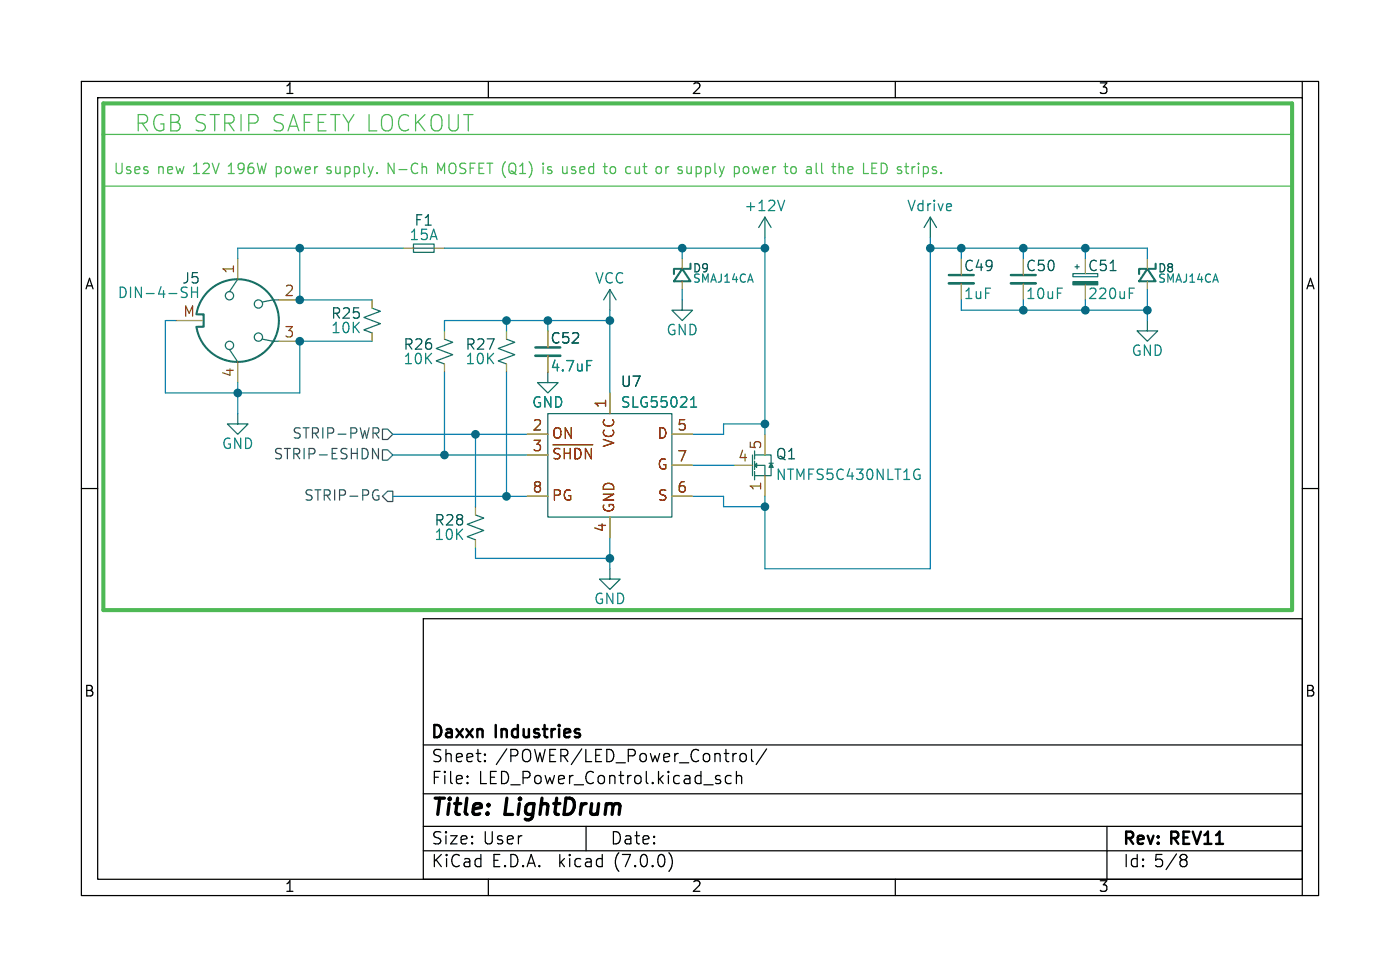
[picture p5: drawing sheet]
<svg xmlns="http://www.w3.org/2000/svg" width="172mm" height="120mm" viewBox="0 0 172 120" stroke-linecap="round" stroke-linejoin="round" font-family="sans-serif">
<g fill="none" stroke="#000" stroke-width=".15">
<path d="M10 10h152v100h-152zM12 12h148v96h-148zM60 10v2M110 10v2M160 10v2M10 60h2M160 60h2M52 76h108v32h-108zM52 97.5h108M52 91.5h108M57.4 96.1l.1 .1h-.1M57.4 95.3l.1 .1-.1 .1"/>
<path d="M59.6 93.4l.1 .1h-.1M59.6 92.6l.1 .1-.1 .1M88.1 95.7l.4 .1 .1 .2-.3 .2h-.2M88.1 95.2l.4 .1M89.8 95.3l-.4-.1-.3 .3v.5l.2 .2h.1h.4M90.3 92.5h.2M90.5 95.4a.37 .37 0 0 1 .6 .1v.7M90.5 94.7v1.5M91 92.7a.41 .41 0 0 1 .4-.2 .41 .41 0 0 1 .3 .3v.5a.41 .41 0 0 1-.4 .3 .41 .41 0 0 1-.4-.3zM92.3 92v1.3l.3 .2M94.2 92l-1.3 1.9M52 104.5h108"/>
<path d="M52 101.5h108M60 108v2M72 101.5v3M82.2 104.7a1.72 1.72 0 0 1 0 2.3M110 108v2M136 101.5v6.5M145.3 105.6h.3M145.6 104.9l.2 .3v.2l-.2 .2M145.6 105.6l.2 .3v.3l-.2 .2h-.3M160 108v2"/>
</g>
<g fill="none" stroke="#187164" stroke-width=".15">
<path d="M29.2 34.3l-1 1.5M34.3 36.8h-.8l-1.2 .3M45.7 37.8l1 .4-2 .8 2 .8-2 .7 1 .4M50.8 30h2.5v1h-2.5zM50.8 30.5h2.5M74.9 35.6l-.7 1.2M74.9 35.6v2.5M74.9 35.6l.8 1.2M83.8 36.8v1.3h1.3l-1.3 1.3-1.3-1.3h1.3M94 26.7l-.8 1.2M94 26.7v2.5M94 26.7l.7 1.2"/>
<path d="M114.3 26.7l-.8 1.2M114.3 26.7v2.5M114.3 26.7l.8 1.2M131.8 33.6h3.1v.4h-3.1zM132.1 32.8h.5M132.3 32.5v.5M141 39.4v1.2h1.2l-1.2 1.3-1.3-1.3h1.3M28.2 42.9l1 1.5M29.2 50.8v1.3h1.3l-1.3 1.2-1.3-1.2h1.3M32.3 41.7l1.2 .2h.8M54.6 41.7l1 .3-2 .8 2 .8-2 .7 1 .4M62.2 41.7l1 .3-2 .8 2 .8-2 .7 1 .4"/>
<path d="M67.3 50.8h15.2v12.7h-15.2zM67.3 45.7v1.3h1.3l-1.3 1.3-1.3-1.3h1.3M92.5 55.9v2.5M92.7 58.4h1.3M92.7 55.9h2v2.5h-.7M92.7 57.1h1.3v1.3M92.7 57.1l.3-.2v.5zM92.7 55.4v1M92.7 56.6v1.1M92.7 57.9v1M94.5 56.9h.5M58.4 63.2l1 .4-2 .8 2 .8-2 .7 1 .4"/>
<path d="M74.9 69.8v1.3h1.3l-1.3 1.3-1.2-1.3h1.2"/>
<circle cx="28.2" cy="36.3" r=".51"/>
<circle cx="31.8" cy="37.3" r=".51"/>
<circle cx="28.2" cy="42.4" r=".51"/>
<circle cx="31.8" cy="41.4" r=".51"/>
</g>
<g fill="none" stroke="#a0a006" stroke-width=".15">
<path d="M21.6 39.4h3.3M29.2 31.7v2.6M34.3 36.8h2.5M45.7 36.8v1M49.5 30.5h1.3M53.3 30.5h1.3M83.8 31.7v1.3M83.8 34.6v1M118.1 34.8v2M125.7 34.8v2M133.3 35v1.8M141 31.7v1.3"/>
<path d="M141 34.6v1M29.2 44.4v2.6M34.3 41.9h2.5M45.7 40.9v1M54.6 40.6v1.1M54.6 44.7v1M62.2 40.6v1.1M62.2 44.7v1M64.8 53.3h2.5M64.8 55.9h2.5M67.3 43.7v2M74.9 48.3v2.5"/>
<path d="M82.5 53.3h2.6M82.5 57.1h2.6M90.2 57.1h2.2M94 53.3v2.6M94 58.4v2.6M58.4 62.2v1M58.4 66.3v1M64.8 61h2.5M74.9 63.5v2.5M82.5 61h2.6"/>
</g>
<path d="M67.9 54.6h4.9M68.8 55.1h-.5l-.2 .1v.2M69.3 55.1v1.2M70.1 55.1v1.2M71.4 55.6a.55 .55 0 0 0-.7-.5v1.2M72.7 55.1v1.2l-.8-1.2v1.2" fill="none" stroke="#b02c04" stroke-width=".15"/>
<path d="M22.5 35.9a.46 .46 0 0 1 .5 .3l-.1 .3h-.5M23.5 35.3v1.2M23.5 35.9h.8M24.3 35.3v1.2M96.4 24.6l-.4 1.3M138.8 35.4h.6M72.1 44.3h.6M84.9 50h.7M84.9 49.1l.3-.4v1.3M112.7 57.6l.3 .1M112.8 58.3h.2v.5l-.3 .1" fill="none" stroke="#128875" stroke-width=".15"/>
<g fill="#187164" stroke="#187164" stroke-width=".15">
<path d="M94.7 56.9l.3 .5h-.5z"/>
<path d="M131.8 34.6h3.1v.4h-3.1z"/>
</g>
<path d="M116.6 34.8h3M124.2 34.8h3.1M65.8 43.7h3" fill="none" stroke="#187164" stroke-width=".33"/>
<path d="M116.6 33.8h3M124.2 33.8h3.1M65.8 42.7h3" fill="none" stroke="#187164" stroke-width=".3"/>
<path d="M24.1 38.6a5.1 5.1 0 0 1 7.8-3.5 5.1 5.1 0 0 1 0 8.6 5.1 5.1 0 0 1-7.8-3.6M24.3 38.6h.7v1.5h-.7M83.8 33l1 1.5h-2zM84.8 32.4v.6h-2v.7M141 33l1 1.5h-2zM142 32.4v.6h-2v.7" fill="none" stroke="#187164" stroke-width=".25"/>
<path d="M45.8 55.1l.7 1.2v-1.2M45.8 52.5h.5a.34 .34 0 0 1 .3 .4 .34 .34 0 0 1-.3 .3h-.5M46.1 53.2l.5 .6M47 55.2h.6l.7 .7-.7 .6h-.6zM47 52.7h.6l.7 .6-.7 .7h-.6zM46 60.2h.5M46.3 60.9h.3v.4a.45 .45 0 0 1-.6 .1M47.6 60.3h.7v1.3h-.7l-.6-.6z" fill="none" stroke="#345372" stroke-width=".15"/>
<g fill="none" stroke="#4eb955" stroke-width=".15">
<path d="M12.7 16.5h146M12.7 22.9h146M54.2 21l-.4-1v1.3M66.7 20v.2M66.7 20.5v.8M69.6 21.3h-.3M74.1 20.5h.5M74.4 21.3h.2M77.4 20.5h.1M77.5 21.3h-.1M81 20.5l.3 .2v.4l-.3 .2M90.4 20.5h.2l.2 .2v.5l-.2 .1h-.2"/>
<path d="M97.2 21.2a.34 .34 0 0 0 .5 .1M97.7 20.5a.34 .34 0 0 0-.5 .1M100.3 20v1.1l.2 .2M103.2 20.5h.4v.8M107.1 21.3h.6M107.1 20.6h.4M107.1 20h.6"/>
</g>
<path d="M12.7 12.7h146v62.2h-146z" fill="none" stroke="#4eb955" stroke-width=".5"/>
<g fill="none" stroke="#0b7fb0" stroke-width=".15">
<path d="M21.6 39.4h-1.3v8.9h16.5v-6.4h8.9M36.8 30.5v6.3h8.9M49.5 30.5h-20.3v1.2M54.6 30.5h39.4M62.2 39.4v1.2M67.3 39.4v1.2M74.9 38.1v10.2M74.9 39.4h-20.3v1.2M83.8 30.5v1.2M83.8 35.6v1.2M94 29.2v24.1M114.3 29.2v40.6h-20.3v-8.8"/>
<path d="M114.3 30.5h26.7v1.2M118.1 30.5v1.2M118.1 36.8v1.3h22.9M125.7 30.5v1.2M125.7 36.8v1.3M133.3 30.5v1.2M133.3 36.8v1.3M141 35.6v3.8M29.2 47v3.8M48.3 53.3h16.5M48.3 55.9h16.5M54.6 45.7v10.2"/>
<path d="M58.4 53.3v8.9M62.2 45.7v15.3M85.1 57.1h5.1M94 52.1h-5.1v1.2h-3.8M48.3 61h16.5M58.4 67.3v1.3h16.5M74.9 66v3.8M85.1 61h3.8v1.2h5.1"/>
</g>
<g fill="#056887" stroke="#056887" stroke-width=".15">
<circle cx="114.3" cy="30.5" r=".46"/>
<circle cx="94" cy="30.5" r=".46"/>
<circle cx="118.1" cy="30.5" r=".46"/>
<circle cx="94" cy="62.2" r=".46"/>
<circle cx="125.7" cy="30.5" r=".46"/>
<circle cx="125.7" cy="38.1" r=".46"/>
<circle cx="94" cy="52.1" r=".46"/>
<circle cx="62.2" cy="61" r=".46"/>
<circle cx="74.9" cy="39.4" r=".46"/>
<circle cx="67.3" cy="39.4" r=".46"/>
<circle cx="62.2" cy="39.4" r=".46"/>
<circle cx="74.9" cy="68.6" r=".46"/>
<circle cx="54.6" cy="55.9" r=".46"/>
<circle cx="58.4" cy="53.3" r=".46"/>
<circle cx="83.8" cy="30.5" r=".46"/>
<circle cx="29.2" cy="48.3" r=".46"/>
<circle cx="36.8" cy="41.9" r=".46"/>
<circle cx="36.8" cy="36.8" r=".46"/>
<circle cx="36.8" cy="30.5" r=".46"/>
<circle cx="133.3" cy="30.5" r=".46"/>
<circle cx="141" cy="38.1" r=".46"/>
<circle cx="133.3" cy="38.1" r=".46"/>
</g>
<text font-size="2.8" fill="#4eb955" x="16.5" y="16.5">RGB STRIP SAFETY LOCKOUT</text>
<g font-size="2.8">
<text x="53" y="100.8">Title:</text>
<text x="62.1" y="100.8">LightDrum</text>
</g>
<g font-size="2.1">
<text x="53" y="93.9">Sheet:</text>
<text x="53" y="91.1">Daxxn</text>
<text x="60.9" y="93.9">/POWER/LED_Power_Control/</text>
<text x="61" y="91.1">Industries</text>
<text x="53" y="96.6">File:</text>
<text x="58.8" y="96.6">LED_Power_Control.kicad_sch</text>
<text x="53" y="106.8">KiCad</text>
<text x="53" y="104">Size:</text>
<text x="59.3" y="104">User</text>
<text x="60.4" y="106.8">E.D.A.</text>
<text x="68.7" y="106.8">kicad</text>
<text x="75" y="104">Date:</text>
<text x="75.6" y="106.8">(7.0.0)</text>
<text x="138" y="104.2">Rev:</text>
<text x="138" y="106.8">Id: 5/8</text>
<text x="144" y="104.2">REV11</text>
</g>
<g font-size="1.8">
<text x="35" y="11.8">1</text>
<text x="85" y="11.8">2</text>
<text x="135" y="11.8">3</text>
<text x="10.4" y="35.8">A</text>
<text x="160.4" y="35.8">A</text>
<text x="10.3" y="85.8">B</text>
<text x="160.3" y="85.8">B</text>
<text x="35" y="109.8">1</text>
<text x="85" y="109.8">2</text>
<text x="135" y="109.8">3</text>
</g>
<g font-size="1.8" fill="#4eb955">
<text x="14" y="21.6">Uses</text>
<text x="19.3" y="21.6">new 12V</text>
<text x="28.2" y="21.6">196W</text>
<text x="34.2" y="21.6">power</text>
<text x="40.5" y="21.6">supply.</text>
<text x="48.2" y="21.6">N-Ch</text>
<text x="54.4" y="21.6">MOSFET (Q1)</text>
<text x="67.6" y="21.6">is</text>
<text x="70.1" y="21.6">used</text>
<text x="75.4" y="21.6">to</text>
<text x="78.2" y="21.6">cut</text>
<text x="82" y="21.6">or</text>
<text x="84.8" y="21.6">supply</text>
<text x="91.8" y="21.6">power</text>
<text x="98.2" y="21.6">to</text>
<text x="101" y="21.6">all</text>
<text x="104.4" y="21.6">the</text>
<text x="108.2" y="21.6">LED strips.</text>
</g>
<g font-size="1.8" fill="#128875">
<text x="50.3" y="29.8">15A</text>
<text x="50.9" y="28">F1</text>
<text x="91.4" y="26.2">+12V</text>
<text x="111.4" y="26.2">Vdrive</text>
<text x="22.3" y="35.1">J5</text>
<text x="73.1" y="35.1">VCC</text>
<text x="14.4" y="36.9">DIN-4-SH</text>
<text x="40.6" y="41.2">10K</text>
<text x="81.8" y="41.5">GND</text>
<text x="118.4" y="37">1uF</text>
<text x="126" y="37">10uF</text>
<text x="133.6" y="37">220uF</text>
<text x="49.5" y="45">10K</text>
<text x="57.1" y="43.2">R27</text>
<text x="57.1" y="45">10K</text>
<text x="67.6" y="45.9">4.7uF</text>
<text x="139" y="44">GND</text>
<text x="65.3" y="50.4">GND</text>
<text x="76.2" y="50.4">SLG55021</text>
<text x="27.2" y="55.4">GND</text>
<text x="95.3" y="59.2">NTMFS5C430NLT1G</text>
<text x="53.3" y="66.6">10K</text>
<text x="72.9" y="74.5">GND</text>
</g>
<g font-size="1.8" fill="#8c5a0a">
<text x="29" y="33.7" transform="rotate(-90 29 33.7)">1</text>
<text x="22.5" y="39.1">M</text>
<text x="34.9" y="36.6">2</text>
<text x="34.9" y="41.7">3</text>
<text x="29" y="46.4" transform="rotate(-90 29 46.4)">4</text>
<text x="65.4" y="53.1">2</text>
<text x="74.7" y="50.2" transform="rotate(-90 74.7 50.2)">1</text>
<text x="83.2" y="53.1">5</text>
<text x="65.4" y="55.6">3</text>
<text x="83.2" y="56.9">7</text>
<text x="90.6" y="56.9">4</text>
<text x="93.7" y="55.3" transform="rotate(-90 93.7 55.3)">5</text>
<text x="65.4" y="60.7">8</text>
<text x="74.7" y="65.4" transform="rotate(-90 74.7 65.4)">4</text>
<text x="83.2" y="60.7">6</text>
<text x="93.7" y="60.4" transform="rotate(-90 93.7 60.4)">1</text>
</g>
<g font-size="1.8" fill="#005550">
<text x="118.4" y="33.6">C49</text>
<text x="126" y="33.6">C50</text>
<text x="133.6" y="33.6">C51</text>
<text x="40.6" y="39.4">R25</text>
<text x="49.5" y="43.2">R26</text>
<text x="76.2" y="47.8">U7</text>
<text x="95.3" y="56.7">Q1</text>
<text x="53.3" y="64.8">R28</text>
</g>
<text font-size="1.8" fill="#a0a006" x="67.6" y="42.5">C52</text>
<g font-size="1.8" fill="#345372">
<text x="33.5" y="56.7">STRIP-ESHDN</text>
<text x="35.8" y="54.2">STRIP-PWR</text>
<text x="37.2" y="61.8">STRIP-PG</text>
</g>
<g font-size="1.8" fill="#b02c04">
<text x="67.8" y="54.2">ON</text>
<text x="67.8" y="57.3">~{SHDN}</text>
<text x="75.8" y="55.1" transform="rotate(-90 75.8 55.1)">VCC</text>
<text x="80.6" y="54.2">D</text>
<text x="80.6" y="58">G</text>
<text x="67.8" y="61.8">PG</text>
<text x="75.8" y="63" transform="rotate(-90 75.8 63)">GND</text>
<text x="80.7" y="61.8">S</text>
</g>
<g font-size="1.4" fill="#128875">
<text x="85.1" y="33.7">D9</text>
<text x="85.1" y="35">SMAJ14CA</text>
<text x="142.2" y="33.7">D8</text>
<text x="142.2" y="35">SMAJ14CA</text>
</g>
</svg>
